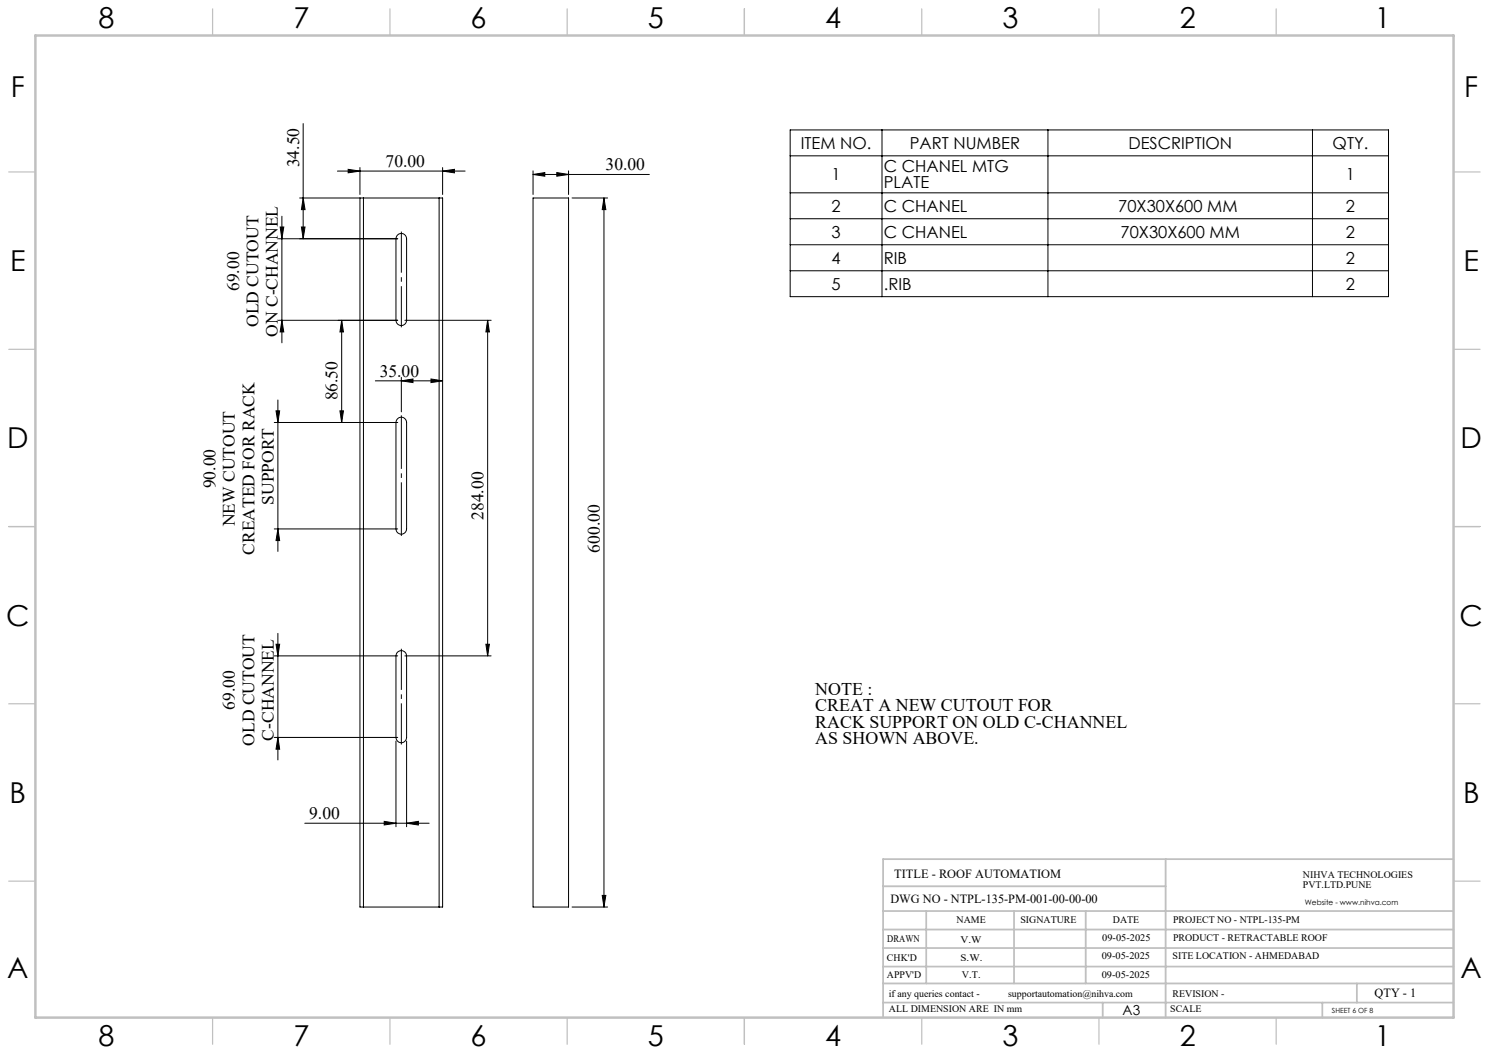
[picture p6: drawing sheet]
<svg xmlns="http://www.w3.org/2000/svg" width="420mm" height="297mm" viewBox="0 0 420 297" stroke-linecap="round" stroke-linejoin="round" font-family="sans-serif">
<g fill="none" stroke="#000" stroke-width=".28">
<path d="M85.5 34.9v32.4M222.9 36.7h168.8v47h-168.8zM248.8 36.7v47M295.6 36.7v47M370.2 36.7v47M84.5 55.8h40.3v200h-23.3v-200M85.5 55.8l.5 3.3h-1zM95.2 48.3h36M98.2 47.8l3.3 .5-3.3 .5zM101.5 47.3v7.6M102.5 55.8v200M123.9 55.8v200"/>
<path d="M124.8 48.3l3.4-.5v1zM124.8 47.3v7.6M150.4 49.2l3.3-.5v1zM150.4 48.2v6.7M150.4 49.2h32.8M150.4 55.8h10v200h-10zM157.1 48.7l3.3 .5-3.3 .5zM160.4 48.2v6.7M161.4 55.8h10M170.4 55.8l.5 3.3h-1zM170.4 55.8v200M222.9 44h168.8"/>
<path d="M222.9 54.4h168.8M78.5 67.3h33.7M79 64h1l-.5 3.3zM79.5 61v35.7M85 64h1l-.5 3.3zM112.2 66.2a1.48 1.48 0 0 1 1.6-.2 1.48 1.48 0 0 1 .9 1.3v23a1.5 1.5 0 0 1-1.5 1.5 1.5 1.5 0 0 1-1.5-1.5v-23zM222.9 61.7h168.8M222.9 69h168.8M222.9 76.4h168.8M78.5 90.3h33.7M79.5 90.3l.5 3.3h-1zM96.4 90.3v28.9"/>
<path d="M96.4 90.3l.5 3.3h-1zM114.2 90.3h24.3M137.5 90.3v94.7M137.5 90.3l.5 3.3h-.9zM77.4 119.2h34.8M77.9 115.9h1l-.5 3.3zM78.4 112.8v42.7M95.9 115.9h1l-.5 3.3zM105.9 107.4h18.9M112.2 118a1.48 1.48 0 0 1 1.6-.2 1.48 1.48 0 0 1 .9 1.4v30a1.5 1.5 0 0 1-1.5 1.5 1.5 1.5 0 0 1-1.5-1.5v-30zM113.2 107.4l3.3-.5v1zM113.2 106.4v9.8"/>
<path d="M121.6 106.9l3.2 .5-3.2 .5zM77.4 149.2h34.8M78.4 149.2l.5 3.3h-1zM78.4 178.6v35.7M77.4 185h34.8M77.9 181.7h1l-.5 3.3zM112.2 183.9a1.51 1.51 0 0 1 1.6-.2 1.51 1.51 0 0 1 .9 1.3v23a1.5 1.5 0 0 1-1.5 1.5 1.5 1.5 0 0 1-1.5-1.5v-23zM114.2 185h24.3M137.1 181.7h.9l-.5 3.3zM77.4 208h34.8M78.4 208l.5 3.3h-1zM111.7 209v24.2"/>
<path d="M114.7 209v24.2M86 232.2h35M108.4 231.7l3.3 .5-3.3 .5zM114.7 232.2l3.3-.5v1zM161.4 255.8h10M169.9 252.6h1l-.5 3.2z"/>
</g>
<path d="M113.2 65.3v27M113.2 183v27" fill="none" stroke="#000" stroke-width=".28" stroke-dasharray="15.2 1.3 1.3 1.3" stroke-dashoffset="3.6" stroke-linecap="butt"/>
<path d="M113.2 117.2v34" fill="none" stroke="#000" stroke-width=".28" stroke-dasharray="15.2 1.3 1.3 1.3" stroke-dashoffset=".1" stroke-linecap="butt"/>
<g fill="none" stroke="#c0c0c0" stroke-width=".35">
<path d="M60 2.5v7.5M110 2.5v7.5M160 2.5v7.5M210 2.5v7.5M260 2.5v7.5M310 2.5v7.5M360 2.5v7.5M2.5 48.5h7.5M410 48.5h7.5M2.5 98.5h7.5M410 98.5h7.5M2.5 148.5h7.5"/>
<path d="M410 148.5h7.5M2.5 198.5h7.5M410 198.5h7.5M2.5 248.5h7.5M410 248.5h7.5M60 287v7.5M110 287v7.5M160 287v7.5M210 287v7.5M260 287v7.5M310 287v7.5M360 287v7.5"/>
</g>
<g fill="none" stroke="#c0c0c0" stroke-width=".5">
<path d="M249.1 257h160.9M249.1 250h79.7M261.3 257v20.4M286 257v20.4M306.2 257v20.4M328.8 242.3v44.7M410 242.3h-160.9v44.7M249.1 272.6h160.9M249.1 267.4h160.9M249.1 262.2h160.9M249.1 277.4h160.9M382.7 277.4v5.4"/>
<path d="M249.1 282.8h160.9M311 282.8v4.2M373 282.8v4.2"/>
</g>
<path d="M10 10h400v277h-400z" fill="none" stroke="#c0c0c0" stroke-width=".7"/>
<g fill="#000">
<path d="M85.5 55.8l.5 3.3h-1zM85 64h1l-.5 3.3zM96.4 90.3l.5 3.3h-1zM95.9 115.9h1l-.5 3.3zM137.5 90.3l.5 3.3h-.9zM137.1 181.7h.9l-.5 3.3zM77.9 181.7h1l-.5 3.3zM78.4 208l.5 3.3h-1zM170.4 55.8l.5 3.3h-1zM169.9 252.6h1l-.5 3.2z"/>
<path d="M98.2 47.8l3.3 .5-3.3 .5zM124.8 48.3l3.4-.5v1zM113.2 107.4l3.3-.5v1zM121.6 106.9l3.2 .5-3.2 .5zM150.4 49.2l3.3-.5v1zM157.1 48.7l3.3 .5-3.3 .5z"/>
<path d="M79 64h1l-.5 3.3zM79.5 90.3l.5 3.3h-1z"/>
<path d="M77.9 115.9h1l-.5 3.3zM78.4 149.2l.5 3.3h-1z"/>
<path d="M108.4 231.7l3.3 .5-3.3 .5zM114.7 232.2l3.3-.5v1z"/>
</g>
<g font-size="8.1">
<text x="27.8" y="8">8</text>
<text x="82.8" y="8">7</text>
<text x="132.8" y="8">6</text>
<text x="182.8" y="8">5</text>
<text x="232.8" y="8">4</text>
<text x="282.8" y="8">3</text>
<text x="332.8" y="8">2</text>
<text x="387.8" y="8">1</text>
<text x="3" y="27.2">F</text>
<text x="413" y="27.2">F</text>
<text x="2.8" y="76.5">E</text>
<text x="412.8" y="76.5">E</text>
<text x="2" y="126.5">D</text>
<text x="412" y="126.5">D</text>
<text x="1.7" y="176.5">C</text>
<text x="411.7" y="176.5">C</text>
<text x="2.7" y="226.5">B</text>
<text x="412.7" y="226.5">B</text>
<text x="2" y="275.7">A</text>
<text x="412" y="275.7">A</text>
<text x="27.8" y="295">8</text>
<text x="82.8" y="295">7</text>
<text x="132.8" y="295">6</text>
<text x="182.8" y="295">5</text>
<text x="232.8" y="295">4</text>
<text x="282.8" y="295">3</text>
<text x="332.8" y="295">2</text>
<text x="387.8" y="295">1</text>
</g>
<g font-size="5">
<text x="230" y="196">NOTE :</text>
<text x="230" y="200.6">CREAT A NEW CUTOUT FOR</text>
<text x="230" y="205.2">RACK SUPPORT ON OLD C-CHANNEL</text>
<text x="230" y="209.8">AS SHOWN ABOVE.</text>
</g>
<g font-size="4.9">
<text x="84.4" y="47.2" transform="rotate(-90 84.4 47.2)">34.50</text>
<text x="108.8" y="47.1">70.00</text>
<text x="170.8" y="48">30.00</text>
<text x="67.4" y="82.1" transform="rotate(-90 67.4 82.1)">69.00</text>
<text x="72.9" y="92.3" transform="rotate(-90 72.9 92.3)">OLD CUTOUT</text>
<text x="78.4" y="95" transform="rotate(-90 78.4 95)">ON C-CHANNEL</text>
<text x="107.1" y="106.2">35.00</text>
<text x="95.2" y="113" transform="rotate(-90 95.2 113)">86.50</text>
<text x="60.8" y="137.7" transform="rotate(-90 60.8 137.7)">90.00</text>
<text x="77.2" y="142.4" transform="rotate(-90 77.2 142.4)">SUPPORT</text>
<text x="66.3" y="148.4" transform="rotate(-90 66.3 148.4)">NEW CUTOUT</text>
<text x="136.4" y="146.6" transform="rotate(-90 136.4 146.6)">284.00</text>
<text x="169.2" y="155.8" transform="rotate(-90 169.2 155.8)">600.00</text>
<text x="71.7" y="156.4" transform="rotate(-90 71.7 156.4)">CREATED FOR RACK</text>
<text x="66.3" y="200.2" transform="rotate(-90 66.3 200.2)">69.00</text>
<text x="77.2" y="208.9" transform="rotate(-90 77.2 208.9)">C-CHANNEL</text>
<text x="71.7" y="210.3" transform="rotate(-90 71.7 210.3)">OLD CUTOUT</text>
<text x="87.2" y="231">9.00</text>
</g>
<g font-size="4.7">
<text x="225.9" y="42">ITEM NO.</text>
<text x="256.6" y="42">PART NUMBER</text>
<text x="318.3" y="42">DESCRIPTION</text>
<text x="375.9" y="42">QTY.</text>
<text x="234.5" y="50.8">1</text>
<text x="249.3" y="48.6">C CHANEL MTG</text>
<text x="249.3" y="53.1">PLATE</text>
<text x="379.6" y="50.8">1</text>
<text x="234.5" y="59.7">2</text>
<text x="249.3" y="59.7">C CHANEL</text>
<text x="315.4" y="59.7">70X30X600 MM</text>
<text x="379.6" y="59.7">2</text>
<text x="234.5" y="67">3</text>
<text x="249.3" y="67">C CHANEL</text>
<text x="316.1" y="67">70X30X600 MM</text>
<text x="379.6" y="67">2</text>
<text x="234.5" y="74.4">4</text>
<text x="249.3" y="74.4">RIB</text>
<text x="379.6" y="74.4">2</text>
<text x="234.5" y="81.7">5</text>
<text x="249.3" y="81.7">.RIB</text>
<text x="379.6" y="81.7">2</text>
</g>
<text font-size="3.9" x="316.7" y="286.4">A3</text>
<g font-size="3.5">
<text x="252.2" y="247.6">TITLE - ROOF AUTOMATIOM</text>
<text x="251.2" y="254.7">DWG NO - NTPL-135-PM-001-00-00-00</text>
<text x="387.7" y="281.1">QTY - 1</text>
</g>
<g font-size="2.8">
<text x="367.5" y="247.6">NIHVA TECHNOLOGIES</text>
<text x="367.5" y="250.5">PVT.LTD.PUNE</text>
<text x="269.8" y="260.3">NAME</text>
<text x="287.8" y="260.3">SIGNATURE</text>
<text x="313.9" y="260.4">DATE</text>
<text x="330.9" y="260.4">PROJECT NO - NTPL-135-PM</text>
<text x="250.3" y="265.6">DRAWN</text>
<text x="270.9" y="266.1">V.W</text>
<text x="310.9" y="265.5">09-05-2025</text>
<text x="330.9" y="265.5">PRODUCT - RETRACTABLE ROOF</text>
<text x="250.2" y="271.1">CHK'D</text>
<text x="250.2" y="275.8">APPV'D</text>
<text x="270.9" y="271.1">S.W.</text>
<text x="271.3" y="275.8">V.T.</text>
<text x="310.8" y="270.6">09-05-2025</text>
<text x="310.8" y="275.8">09-05-2025</text>
<text x="330.7" y="270.6">SITE LOCATION - AHMEDABAD</text>
<text x="250.7" y="281.1">if any queries contact -</text>
<text x="284.3" y="281.1">supportautomation@nihva.com</text>
<text x="330.7" y="281.1">REVISION -</text>
<text x="250.7" y="285.6">ALL DIMENSION ARE IN mm</text>
<text x="330.1" y="285.6">SCALE</text>
</g>
<text font-size="2.1" x="368.1" y="255.1">Website - www.nihva.com</text>
<text font-size="2" x="375.7" y="285.6">SHEET 6 OF 8</text>
</svg>
